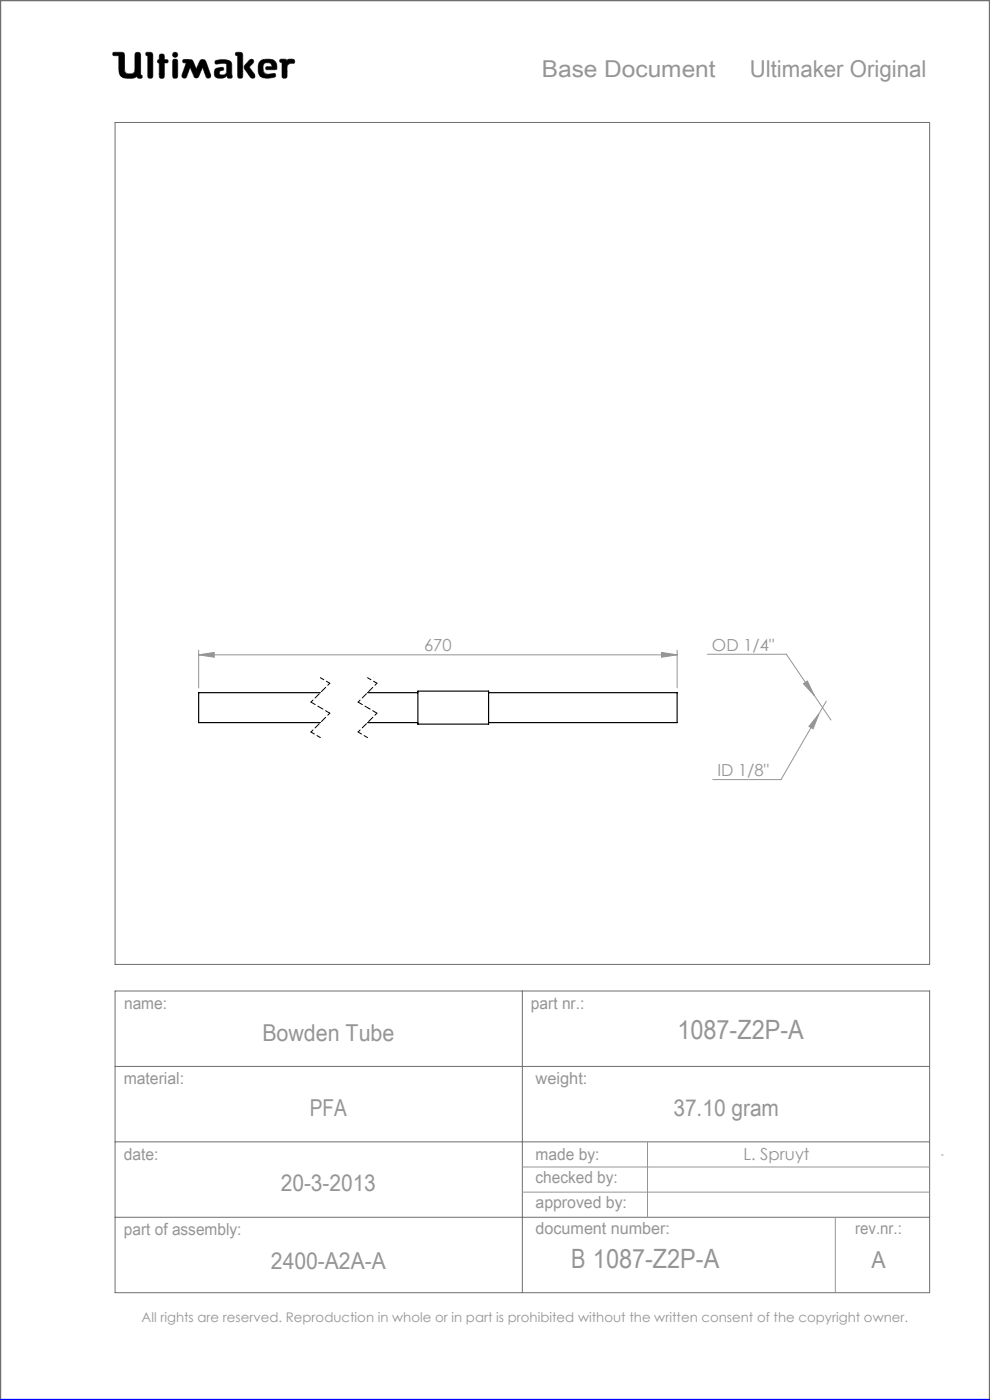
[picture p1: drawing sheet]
<svg xmlns="http://www.w3.org/2000/svg" width="210mm" height="297mm" viewBox="0 0 210 297" stroke-linecap="round" stroke-linejoin="round" font-family="sans-serif">
<g fill="none" stroke="#6f6f6f" stroke-width=".21">
<path d="M24 11.1h1.8l.5 .2 .2 4a1.62 1.62 0 0 0 2 0l.2-4a.65 .65 0 0 1 .7-.2 .65 .65 0 0 1 .4 .6v4.2l.3 .1-.1 .6a.65 .65 0 0 1-.9-.3 4 4 0 0 1-3 .2l-.6-.5-.2-.6-.1-3.6h-1.2l-.1-.3zM29.1 16.2v.1M31 11.1l1.2 .1 .2 .4v4.8a.59 .59 0 0 1-.7 .2 .59 .59 0 0 1-.4-.5v-4.3l-.4-.1zM33.8 13.4h.1M33.8 12.6h.1M33.8 12.6l-.3 .1-.1 .3 .1 .3 .3 .1M33.8 12.6v-1a.59 .59 0 0 1 .7-.1 .59 .59 0 0 1 .4 .5v.6l.6 .1a.4 .4 0 0 1 0 .6l-.6 .1-.1 3.1a.59 .59 0 0 1-.6 .1 .59 .59 0 0 1-.4-.5v-2.7M36.8 12.6h.7l.2 .5v3l-.2 .4-.3 .1-.4-.1-.2-.4v-3zM38.9 12.7l1.3-.1 .6 .2 .8 1.9 .9-2 .6-.1 .4 .1 1.2 3.2v.5l-.4 .2-.4-.1-.9-2.2-.9 2-.5 .3-.3-.2-1-2.1-.7 1.9-.3 .4-.5-.1-.2-.1v-.5l.9-2.6-.7-.1zM42.1 16.2h.1M45.7 12.9a3.6 3.6 0 0 1 3.3 .3l.2 .5v2.1a.53 .53 0 0 1-.2 .8l-.7-.1-.2-.4a1.97 1.97 0 0 1-2.5 .2 1.34 1.34 0 0 1 .4-1.8l1.3-.2 .1 .6a.74 .74 0 0 0-.9 .7 .95 .95 0 0 0 1.4 .1l.2-.6-.1-1.5a2.7 2.7 0 0 0-2 0l-.4-.2zM50.1 11.1l1.2 .1 .2 .4-.1 4.8a.59 .59 0 0 1-.6 .2 .59 .59 0 0 1-.4-.5v-4.3l-.4-.1z"/>
<path d="M52.9 12.8l.4-.2 .4 .1 .1 .4-.9 1.1 1.1 1.5 .1 .6-.2 .3h-.4a5.9 5.9 0 0 1-1.7-2.3l.2-.5zM56.6 14.8h.1M56.6 14.8l-.3-.3 .2-.3 1.2-.1-.2-.5a1.04 1.04 0 0 0-1.7 .5l.2 1.3 .8 .4M56.6 14.8h1.7l.4-.2a1.66 1.66 0 0 0-1.5-2l-1.7 .1a2.65 2.65 0 0 0-.3 3.5 3.5 3.5 0 0 0 3.2 .1l.1-.3-.2-.4-1.5 .2M56.8 15.8h.1M59.5 12.6h1.1l.3 .2a1.21 1.21 0 0 1 1.5-.1l.1 .6-1 .2-.6 .4-.1 2.5a.59 .59 0 0 1-.6 .2 .59 .59 0 0 1-.4-.5v-2.8l-.4-.2zM24.4 26h172.8v178.6h-172.8zM24.4 210.2h172.8v64h-172.8zM110.8 210.2v64M24.4 226.2h172.8M24.4 242.2h172.8M24.4 258.2h172.8"/>
<circle cx="37.2" cy="11.6" r=".56"/>
</g>
<path d="M0 297v-297h210v297" fill="none" stroke="#6f6f6f" stroke-width=".5"/>
<g fill="none" stroke="#959595" stroke-width=".21">
<path d="M42.1 138.9l3.3-.5v1zM42.1 137.9v8M42.1 138.9h101.5M140.3 138.4l3.3 .5-3.3 .5zM143.6 137.9v8M150 138.8h16.8l9.5 13.9M170.4 145l.9-.5 1.4 3zM173.7 151.5l-1.2 3.1-.9-.5zM175.3 148.7l-9.6 16.7h-14.5M110.8 247.6h86.4M110.8 252.9h86.4M137.4 242.2v16"/>
<path d="M177.2 258.2v16M199.7 245h.4"/>
</g>
<path d="M0 297h210" fill="none" stroke="#00f" stroke-width=".5"/>
<path d="M45.7 12.9l-.1 .4 .2 .3 1.7-.2 .6 .2-.1 1.8-.2 .4-.5 .1a.54 .54 0 0 1-.8-.5 .54 .54 0 0 1 .8-.5l.2-.1-.1-.4-.4-.1a1.31 1.31 0 0 0-1.5 .9 1.14 1.14 0 0 0 .3 1.2 1.14 1.14 0 0 0 1.2 .2l.8-.3a.23 .23 0 0 1 .3-.2 .23 .23 0 0 1 .2 .4 .58 .58 0 0 0 .8 .1 .58 .58 0 0 0 .1-.9v-2a1.32 1.32 0 0 0-1.7-1.1zM50 11.2v.5l.4 .1v4.5l.2 .3h.6l.3-.4v-4.7l-.4-.4zM53 12.7l-1.1 1.2-.1 .5 1.4 2.1 .6 .1 .3-.3v-.4l-1.2-1.7 .9-.9v-.4l-.3-.3zM55.1 13a2.66 2.66 0 0 0 .3 3.4l1.4 .2 1.3-.2 .4-.3-.2-.5-1.5 .2-.6-.2-.3-.4-.1-.9a.98 .98 0 0 1 .7-1 .98 .98 0 0 1 1.1 .5l.1 .3-1.2 .1-.1 .4 .2 .2h1.6a.49 .49 0 0 0 .5-.2 .49 .49 0 0 0 0-.6 1.57 1.57 0 0 0-2-1.4h-.9zM59.4 12.6v.5l.4 .2v3l.3 .3h.5l.3-.4v-2.3l.6-.4 .9-.1 .1-.6-.4-.3-.9 .1-.3 .2-.3-.2zM36.7 12.6l-.1 3.7 .2 .3h.6l.3-.4v-3.3l-.3-.3zM36.6 11.6a.56 .56 0 0 0 1.1 0 .56 .56 0 0 0-1.1 0zM33.9 11.6l-.1 1-.3 .2-.1 .3 .4 .3v3l.2 .2h.5l.3-.1 .1-.3v-2.8l.7-.1 .1-.4-.2-.2-.6-.1-.2-1.1zM31 11.2l-.1 .5 .4 .1 .1 4.5 .2 .3h.5l.3-.4v-4.7l-.4-.4zM38.8 12.7v.6h.7l-.9 2.7 .2 .5 .4 .1 .3-.2 .8-2.1 .9 2 .2 .2h.4l.3-.2 .9-2 .8 2.1 .5 .2 .4-.3v-.4l-1-2.8-.3-.4-.5-.1-.4 .2-.9 1.9-.9-2-.5-.1zM24 11.2l-.1 .3 .2 .3h1.1v2.7a1.73 1.73 0 0 0 2.1 2.1 2.42 2.42 0 0 0 1.8-.4l.3 .4h.6l.2-.3-.1-.3-.3-.1v-4.3l-.1-.3-.2-.2h-.6l-.3 .4v3.4a.89 .89 0 0 1-1.3 .8 .81 .81 0 0 1-.9-1.1l-.1-3.3-.5-.2z" fill-rule="evenodd" fill="#000"/>
<path d="M66 155.3l2 1.2M68 143.8l2 1.1M76 155.3l2 1.2M78 143.8l2 1.1" fill="none" stroke="#000" stroke-width=".21" stroke-dasharray="1.3 .6" stroke-dashoffset=".4"/>
<path d="M70 144.9l-4 4M70 151.3l-4 4M80 144.9l-4 4M80 151.3l-4 4" fill="none" stroke="#000" stroke-width=".21" stroke-dasharray="1.3 .6" stroke-dashoffset=".7"/>
<path d="M66 148.9l4 2.4M76 148.9l4 2.4" fill="none" stroke="#000" stroke-width=".21" stroke-dasharray="1.3 .6" stroke-dashoffset=".2"/>
<g fill="#959595">
<path d="M170.4 145l.9-.5 1.4 3z"/>
<path d="M173.7 151.5l-1.2 3.1-.9-.5z"/>
<path d="M42.1 138.9l3.3-.5v1zM140.3 138.4l3.3 .5-3.3 .5z"/>
</g>
<path d="M68 146.9h-25.9v6.4h25.9M78 153.3h10.6M78 146.9h10.6M88.6 146.6h15v7h-15zM103.6 146.9h40v6.4h-40" fill="none" stroke="#000" stroke-width=".25"/>
<g font-size="5.6" fill="#959595">
<text x="143.7" y="220.3">1087-Z2P-A</text>
<text x="121.1" y="269.1">B 1087-Z2P-A</text>
</g>
<g font-size="4.9" fill="#959595">
<text x="114.9" y="16.3">Base Document</text>
<text x="159" y="16.3">Ultimaker Original</text>
<text x="55.7" y="220.9">Bowden Tube</text>
<text x="65.7" y="236.7">PFA</text>
<text x="142.8" y="236.7">37.10 gram</text>
<text x="59.6" y="252.7">20-3-2013</text>
<text x="57.5" y="269.3">2400-A2A-A</text>
<text x="184.9" y="269.1">A</text>
</g>
<g font-size="3.5" fill="#959595">
<text x="90" y="138.2">670</text>
<text x="151" y="138">OD 1/4&quot;</text>
<text x="152.2" y="164.6">ID 1/8&quot;</text>
<text x="26.3" y="214.1">name:</text>
<text x="112.6" y="214">part nr.:</text>
<text x="26.2" y="229.9">material:</text>
<text x="113.6" y="229.9">weight:</text>
<text x="26.3" y="246">date:</text>
<text x="113.6" y="246">made by:</text>
<text x="113.6" y="251.1">checked by:</text>
<text x="157.7" y="246.2">L. Spruyt</text>
<text x="113.6" y="256.3">approved by:</text>
<text x="26.3" y="262">part of assembly:</text>
<text x="113.6" y="261.8">document number:</text>
<text x="181.4" y="261.9">rev.nr.:</text>
</g>
<text font-size="2.8" fill="#959595" x="30" y="280.4">All rights are reserved. Reproduction in whole or in part is prohibited without the written consent of the copyright owner.</text>
</svg>
